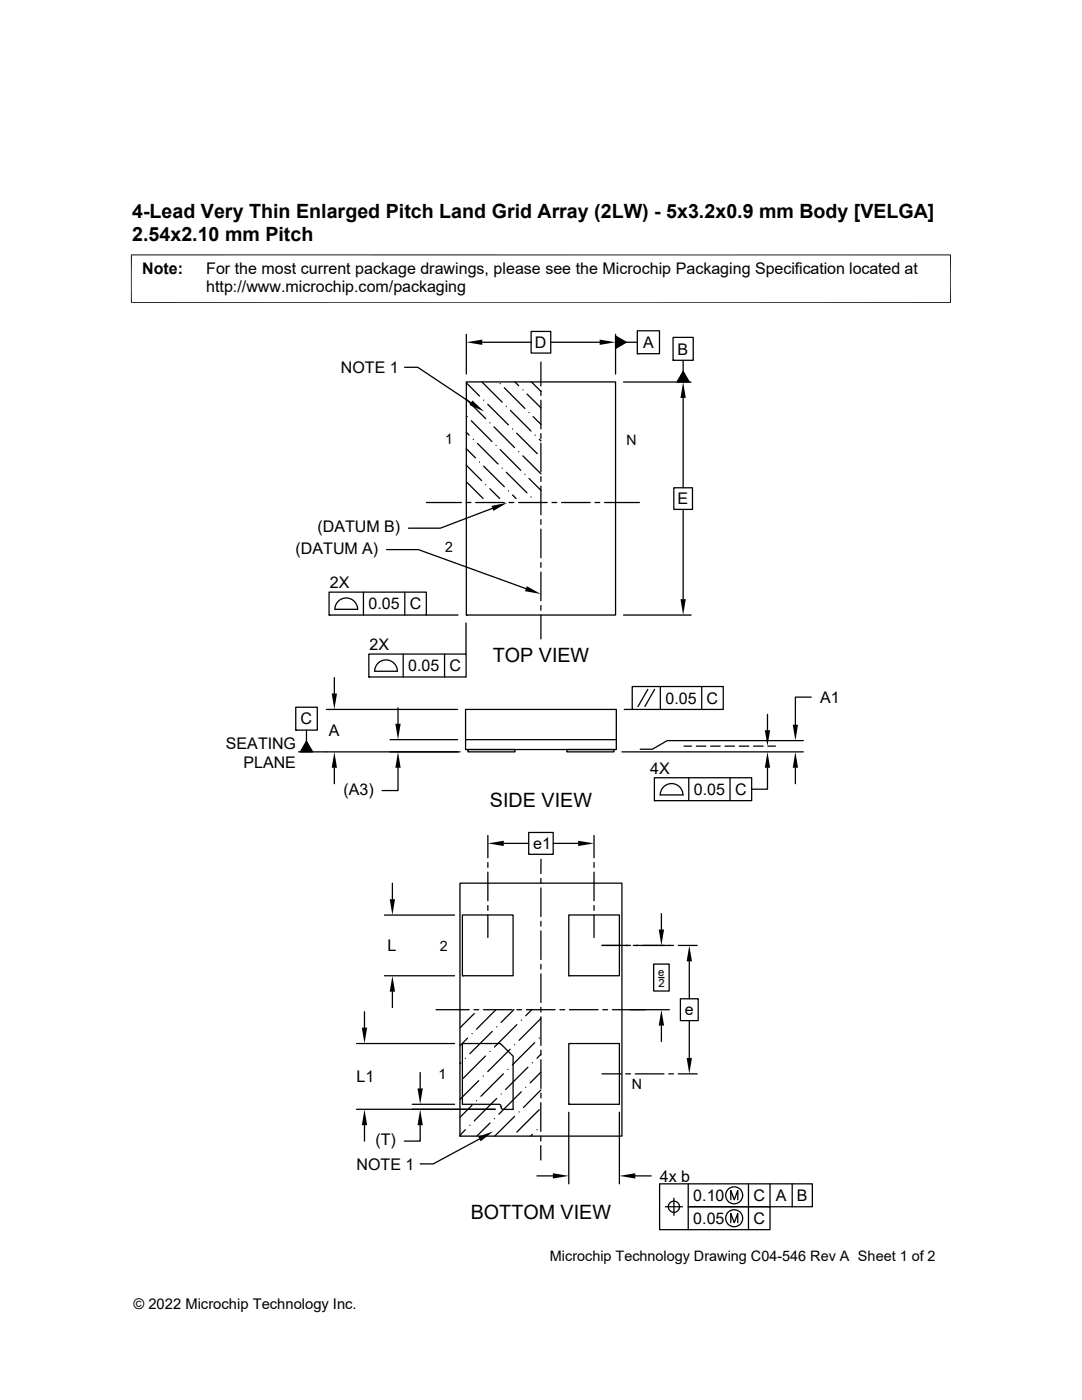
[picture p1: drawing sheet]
<svg xmlns="http://www.w3.org/2000/svg" width="216mm" height="279mm" viewBox="0 0 216 279" stroke-linecap="round" stroke-linejoin="round" font-family="sans-serif">
<g fill="none" stroke="#000" stroke-width=".25">
<path d="M80.7 73.3h2.7l10.6 7.1M93 76.2h29.8v46.5h-29.8zM93 76.4l2.7 2.6M93 79.7l3.9 3.9M93 66.7v8M96.2 76.2l4 4.1M96.2 68.3h9.8M96.5 79.9h.1M99.8 76.6h.1M100.6 77.4l4.1 4.1M102.7 76.2l.8 .8M104.3 77.8h.1"/>
<path d="M105.2 78.6l2.7 2.8M106 66.1h3.9v4.4h-3.9zM106 76.2l1.9 1.9M107.9 72.3v4.7M107.9 78v.9M107.9 79.9v5.7M109.9 68.3h9.8M122.8 66.7v8M122.8 67.1l2.1 1.2-2.1 1.2zM124.4 76.2h13.5M124.9 68.3h2.3M127.2 66h4.4v4.6h-4.4z"/>
<path d="M127.2 70.6h.1M134.3 67.3h4v4.6h-4zM134.3 71.9h.1M136.3 74.1l1.2 2.1h-2.4zM136.3 71.9v2.2M136.3 79.4v17.9M93 86.3l.6 .5M93 89.6l1.9 1.8M93 92.9l3.1 3M93.2 83.1h.1M93.2 96.3l3.2 3.2M94 84l4.1 4.1"/>
<path d="M94.4 87.7h.1M95.3 88.5l4.1 4.1M95.7 92.2h.1M96.5 93l4.1 4.1M96.9 96.7h.1M97.3 80.7l4.2 4.1M97.7 84.4h.1M97.7 97.5l2 2M98.6 85.2l4.1 4.1M99 88.9h.1M99.8 89.7l4.1 4.2M100.2 93.4h.1"/>
<path d="M101 81.1h.1M101 94.3l4.2 4.1M101.5 98h.1M101.9 81.9l4.1 4.1M102.3 85.6h.1M102.3 98.8l.7 .7M103.1 86.4l4.1 4.2M103.5 90.1h.1M104.3 91l3.6 3.6M104.7 94.7h.1M105.6 82.3h.1M105.6 95.5l2.3 2.4"/>
<path d="M106 99.2h.1M106.4 83.1l1.5 1.6M106.8 86.8h.1M107.6 87.7l.3 .3M107.9 86.6v.9M107.9 88.5v5.7M107.9 95.1v1M107.9 97v5.7M134.5 97.3h3.7v4.4h-3.7zM65.7 118.2h19.4v4.5h-19.4zM72.5 118.2v4.5M77.1 109.7h6.4l21.4 7.8"/>
<path d="M80.8 118.2v4.5M85.1 100.3h7M93 100.3h1M94.9 100.3h5.7M98.3 101.5l-10.4 3.9h-6.4M101.6 100.3h.9M103.5 100.3h5.7M107.9 103.7v.9M107.9 105.6v5.7M107.9 112.3v.9M107.9 114.2v5.7M110.2 100.3h.9"/>
<path d="M112.1 100.3h5.7M118.7 100.3h1M120.6 100.3h7M136.3 101.7v17.9M65.7 122.7h.1M66.7 135.2v3.2M66.8 121.6h4.6M66.8 121.6a2.26 2.26 0 0 1 2.3-2.3 2.26 2.26 0 0 1 2.3 2.3M73.6 130.5h19.4v4.6h-19.4zM73.6 135.1h.1M74.7 134h4.6M74.8 134a2.26 2.26 0 0 1 2.2-2.3 2.26 2.26 0 0 1 2.3 2.3"/>
<path d="M80.5 130.5v4.6M85 122.7h6.4M88.7 130.5v4.6M93 124.3v6.2M93 122.7h.1M107.9 120.8v1M107.9 122.7v4.8M124.4 122.7h13.5M126.2 137h18.1v4.6h-18.1zM129.3 137.6l-2 3.4M130.6 137.6l-1.9 3.4M131.8 137v4.6"/>
<path d="M140 137v4.6M161.9 139.1h-3.2v5.5M59 141.1h4.3v4.6h-4.3zM59 145.7h.1M61.2 145.7v2.2M61.2 147.9l1.2 2.2h-2.5zM65.1 141.6h26.2M66.7 153.2v3.2M77.8 147.6h13.5M79.4 153.2v4.6h-3.2M79.4 141.3v3.1M91.8 150.1h-32.2"/>
<path d="M92.9 141.6h30.1v8h-30.1zM92.9 147.6h30.1M93.4 149.6h9.4v.5h-9.4zM113.1 149.6h9.4v.5h-9.4zM124.1 150.1h36.2M124.6 141.6h1.6M130.6 155.2h19.4v4.6h-19.4zM130.6 159.8h.1M132.5 156.9a2.27 2.27 0 0 1 2.4-.3 2.27 2.27 0 0 1 1.4 2h-4.6l.3-.9zM136.5 148.9h1.5M137.4 155.2v4.6M138.9 148.9h1.9"/>
<path d="M141.8 148.9h1.9M144.7 148.9h1.9M145.7 155.2v4.6M147.5 148.9h1.9M150.4 148.9h1.9M153.1 153.2v4.3h-3.1M153.1 142.6v3.1M153.2 148.9h1.5M158.7 153.2v3.2M160.3 147.8h-27.2l-2.9 1.7h-2.5M78.3 176.3v3.2M91.8 176.3h32.3v50.4h-32.3z"/>
<path d="M97.3 166.7v4.5M97.3 172.1v1M97.3 174.1v5.7M100.5 168.3h5M105.5 166.1h4.9v4.4h-4.9zM107.9 175.3v1M107.9 177.2v5.7M108 171.5l-.1 2.8M110.4 168.3h5M118.5 166.7v4.5M118.5 172.1v1M118.5 174.1v5.7"/>
<path d="M76.7 182.6h14M76.7 194.7h14M78.3 197.9v3.2M92.3 182.6h10.1v12.1h-10.1zM92.3 194.7h.1M97.3 180.7v1M97.3 182.6v4.5M107.9 183.9v.9M107.9 185.8v5.7M107.9 192.4v1M107.9 194.4v5.7M113.5 182.6h10.1v12.1h-10.1z"/>
<path d="M113.5 194.7h.1M118.5 180.7v1M118.5 182.6v4.5M120.1 188.7h5.7M126.4 188.7h8M130.4 192.4h3.1v5.4h-3.1zM131.4 195.1h1.1M132 182.3v3.2M135.3 188.7h3.8M135.8 199.3h3.5v4.4h-3.5zM137.5 191.9v7.4M71.1 208.3h19.6"/>
<path d="M72.7 201.9v3.2M83.8 214v3.2M87 201.5h6.6M91.8 201.5v.1M91.9 212.1l-.1 .2M92.3 208.3h7.5l2.6 2.5v10.6h-2a.65 .65 0 0 1-.5-.8l-.3-.2h-7.3zM92.9 211.2h.1M93.3 207.2l-1.5 1.5M94.2 206.3h.1M94.6 201.5h.9M94.6 202.3l-2.8 2.8M95.1 219.7h.1"/>
<path d="M95.5 215.7l-3.7 3.7M96.4 214.8h.1M96.5 201.5h5.7M96.9 210.8l-4.5 4.4M97.3 208.3h.1M97.8 209.8h.1M98.2 205.8l-4.5 4.5M99 201.5l-3.9 3.9M99.1 219.2l-4.5 4.5M99.1 204.9h.1M100 218.3h.1M100.4 214.3l-4.4 4.5"/>
<path d="M101.3 213.4h.1M101.8 209.4l-4.5 4.5M102.6 201.5l-2.6 2.5M102.7 208.5h.1M103.1 204.5l-4.4 4.5M103.1 201.5h1M104 217.9l-4.5 4.5M104 203.6h.1M104.9 217h.1M105.1 201.5h5.7M105.3 213l-4.4 4.4M106.1 201.5l-1.2 1.2"/>
<path d="M106.2 212.1h.1M106.7 208.1l-4.5 4.4M107.6 207.2h.1M107.9 217.5l-3.4 3.5M107.9 214l-2.1 2.1M107.9 210.4l-.8 .8M107.9 203.3l-4.3 4.3M107.9 201v1M107.9 202.9v5.7M107.9 209.6v.9M107.9 211.5v5.7M107.9 218.2v.9"/>
<path d="M111.7 201.5h1M113.5 208.3h10.1v12.1h-10.1zM113.6 201.5h5.7M120.1 214.3h3.8M120.3 201.5h.9M124.9 214.3h.9M126.8 214.3h5.7M132 204.7v3.2M133.4 214.3h1M133.6 201.5h-11.4M135.3 214.3h3.8M137.5 203.7v7.4"/>
<path d="M71.1 221.4h27.7M72.7 224.6v3.1M82.3 220.4h8.4M83.8 224.6v3.1h-3.1M91.8 226.7h.1M92.9 225.5l-1.1 1.1M93.7 224.6h.1M94.2 220.6l-2.4 2.4M95.7 227.3l-9.3 5h-2.6M97.8 224.1l-2.7 2.6M98.7 223.2h.1M102.7 222.8l-4 3.9"/>
<path d="M103.6 221.9h.1M106.2 226.4l-.3 .3M107.1 225.5h.1M107.1 234.7h3.2M107.6 221.5l-4.5 4.4M107.9 220.1v5.7M107.9 226.7v1M107.9 228.6v2.9M113.5 220.4h.1M113.5 222v14.3M123.6 222v14.3M126.8 234.7h3.1"/>
<path d="M134.5 239.1v3.4M137.3 236.3v4.5h16.3v4.6h-22v-9.1h30.5v4.5h-24.8v4.6M145.8 239.4v-1.8l.7 1.8 .7-1.8v1.8M149.4 236.3v9.1M153.6 236.3v4.5M158.1 236.3v4.5M132.8 240.8h3.4M145.8 244v-1.8l.7 1.8 .7-1.8v1.8"/>
<circle cx="146.5" cy="238.6" r="1.69"/>
<circle cx="134.5" cy="240.8" r="1.12"/>
<circle cx="146.5" cy="243.1" r="1.69"/>
</g>
<g fill="#000">
<path d="M94.3 79.9l2.3 2.2-2.9-1.3zM93 68.3l3.2-.5v1zM119.7 67.8l3.1 .5-3.1 .5zM122.8 67.1l2.1 1.2-2.1 1.2zM136.3 76.2l.5 3.2h-1zM136.3 74.1l1.2 2.1h-2.4zM98.1 101l3.1-.7-2.8 1.7zM105.1 117l2.8 1.6-3.1-.6zM135.8 119.6h1l-.5 3.1zM66.2 138.4h1l-.5 3.2zM61.2 147.9l1.2 2.2h-2.5zM66.7 150.1l.5 3.1h-1z"/>
<path d="M78.9 144.4h1l-.5 3.2zM79.4 150.1l.5 3.1h-1zM153.1 150.1l.6 3.1h-1.1zM152.6 145.7h1.1l-.6 3.2zM158.7 150.1l.5 3.1h-1zM158.2 144.6h1l-.5 3.2zM77.8 179.5h1l-.5 3.1zM97.3 168.3l3.2-.5v1zM115.4 167.8l3.1 .5-3.1 .5zM78.3 194.7l.5 3.2h-1zM131.4 185.5h1.1l-.5 3.2zM137.5 188.7l.6 3.2h-1.1z"/>
<path d="M72.2 205.1h1.1l-.6 3.2zM83.3 217.2h1.1l-.6 3.2zM132 201.5l.5 3.2h-1.1zM137 211.1h1.1l-.6 3.2zM72.7 221.4l.6 3.2h-1.1zM83.8 221.4l.6 3.2h-1.1zM95.4 226.8l3-1-2.5 2zM110.3 234.1l3.2 .6-3.2 .5zM123.6 234.7l3.2-.6v1.1z"/>
</g>
<path d="M26.1 50.9h163.7M26.2 50.8v9.7M189.7 50.8v9.7M26.1 60.4h163.7" fill="none" stroke="#000" stroke-width=".2"/>
<g font-size="3.9">
<text x="26.4" y="43.5">4-Lead Very Thin Enlarged Pitch Land Grid Array (2LW) - 5x3.2x0.9 mm Body [VELGA]</text>
<text x="26.4" y="48">2.54x2.10 mm Pitch</text>
<text x="98.3" y="132.1">TOP VIEW</text>
<text x="97.8" y="161">SIDE VIEW</text>
<text x="93.9" y="243.2">BOTTOM VIEW</text>
</g>
<g font-size="3.2">
<text x="28.4" y="54.6">Note:</text>
<text x="41.1" y="58.3">http://www.microchip.com/packaging</text>
<text x="41.1" y="54.6">For the most current package drawings, please see the Microchip Packaging Specification located at</text>
<text x="106.7" y="69.4">D</text>
<text x="128.3" y="69.4">A</text>
<text x="135.2" y="70.8">B</text>
<text x="68" y="74.4">NOTE 1</text>
<text x="135.2" y="100.6">E</text>
<text x="63.4" y="106.2">(DATUM B)</text>
<text x="59" y="110.5">(DATUM A)</text>
<text x="65.8" y="117.4">2X</text>
<text x="73.5" y="121.6">0.05</text>
<text x="81.7" y="121.6">C</text>
<text x="73.7" y="129.8">2X</text>
<text x="81.5" y="134">0.05</text>
<text x="89.7" y="134">C</text>
<text x="132.8" y="140.4">0.05</text>
<text x="141" y="140.4">C</text>
<text x="163.7" y="140.3">A1</text>
<text x="45.1" y="149.4">SEATING</text>
<text x="60" y="144.6">C</text>
<text x="65.6" y="147">A</text>
<text x="48.6" y="153.2">PLANE</text>
<text x="129.7" y="154.5">4X</text>
<text x="68.5" y="158.6">(A3)</text>
<text x="138.5" y="158.6">0.05</text>
<text x="146.7" y="158.6">C</text>
<text x="106.4" y="169.4">e1</text>
<text x="77.3" y="189.8">L</text>
<text x="136.7" y="202.6">e</text>
<text x="71.1" y="216">L1</text>
<text x="71.1" y="233.4">NOTE 1</text>
<text x="74.9" y="228.5">(T)</text>
<text x="131.7" y="235.8">4x b</text>
<text x="138.3" y="239.7">0.10</text>
<text x="150.3" y="239.7">C</text>
<text x="154.8" y="239.7">A</text>
<text x="159" y="239.7">B</text>
<text x="138.3" y="244.3">0.05</text>
<text x="150.3" y="244.3">C</text>
</g>
<g font-size="2.9">
<text x="109.7" y="251.7">Microchip Technology Drawing C04-546 Rev A Sheet 1 of 2</text>
<text x="26.6" y="261.3">© 2022 Microchip Technology Inc.</text>
</g>
<g font-size="2.8">
<text x="88.8" y="88.6" transform="rotate(-1 88.8 88.6)">1</text>
<text x="125" y="88.8" transform="rotate(-1 125 88.8)">N</text>
<text x="88.8" y="110.1" transform="rotate(-1 88.8 110.1)">2</text>
<text x="87.8" y="189.7">2</text>
<text x="87.5" y="215.3">1</text>
<text x="126" y="217.4">N</text>
</g>
<g font-size="2.2">
<text x="131.4" y="194.8">e</text>
<text x="131.4" y="197">2</text>
</g>
</svg>
